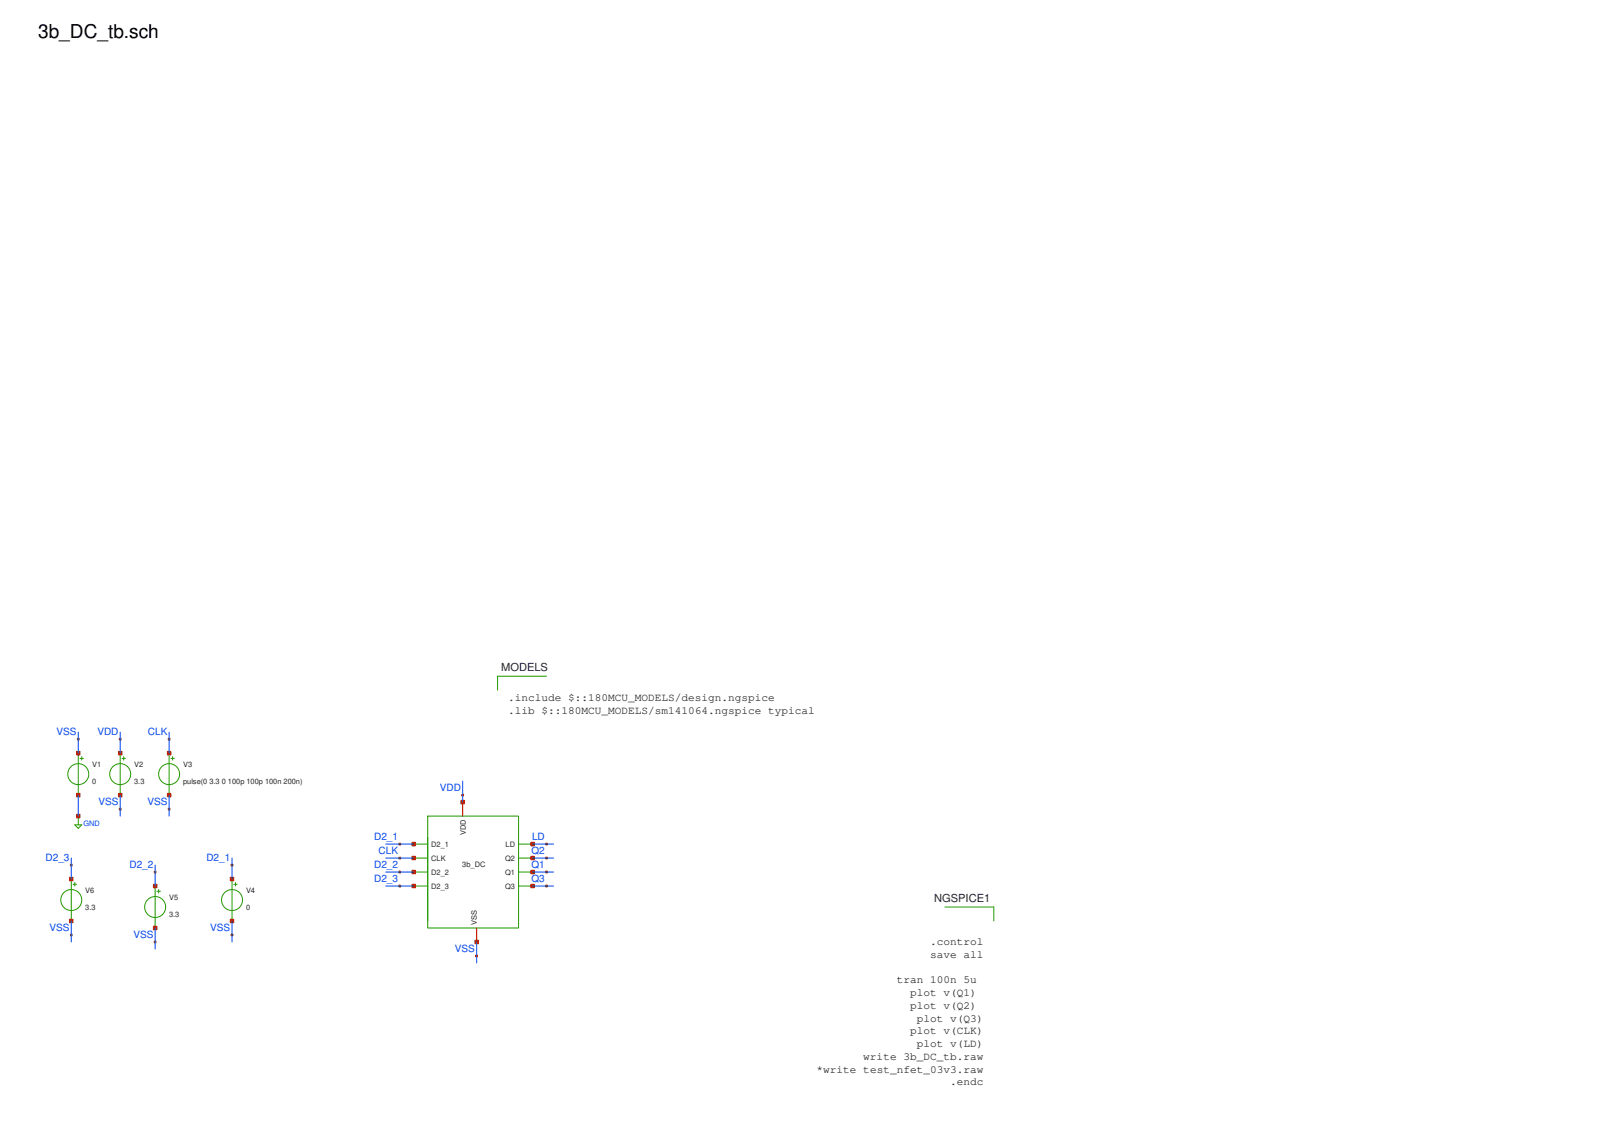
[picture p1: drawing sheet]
<svg xmlns="http://www.w3.org/2000/svg" width="297mm" height="210mm" viewBox="0 0 297 210" stroke-linecap="round" stroke-linejoin="round" font-family="sans-serif">
<g fill="none" stroke="#229800" stroke-width=".19">
<path d="M14.5 139.3v7.7M15.1 139.9v.7M22.2 139.3v7.7M22.9 139.9v.7M31.3 139.3v7.7M31.9 139.9v.7M101.1 125.1h-9v2.5M13.8 152.5h1.3l-.6 .7zM14.5 150.9v1.6M14.8 140.3h.7M22.6 140.3h.6M31.6 140.3h.7"/>
<path d="M76.6 156.1h2.6M76.6 158.7h2.6M79.2 150.9h16.8v20.7h-16.8zM79.2 154.8v15.5M96 156.1h2.6M96 158.7h2.6M13.2 162.6v7.7M13.5 163.5h.7M13.8 163.2v.7M28.7 163.9v7.7M29 164.8h.7M29.4 164.5v.7"/>
<path d="M42.9 162.6v7.7M43.3 163.5h.6M43.6 163.2v.7M76.6 161.3h2.6M76.6 163.9h2.6M96 161.3h2.6M96 163.9h2.6M174.9 167.7h9v2.6"/>
<circle cx="14.5" cy="143.2" r="1.94"/>
<circle cx="22.2" cy="143.2" r="1.94"/>
<circle cx="31.3" cy="143.2" r="1.94"/>
<circle cx="13.2" cy="166.4" r="1.94"/>
<circle cx="28.7" cy="167.7" r="1.94"/>
<circle cx="42.9" cy="166.4" r="1.94"/>
</g>
<path d="M14.2 139h.6v.6h-.6z" fill="none" stroke="#ba2200" stroke-width=".19"/>
<path d="M14.2 139h.6v.6h-.6z" fill="#ba2200"/>
<path d="M14.2 146.7h.6v.7h-.6z" fill="none" stroke="#ba2200" stroke-width=".19"/>
<path d="M14.2 146.7h.6v.7h-.6z" fill="#ba2200"/>
<path d="M21.9 139h.7v.6h-.7z" fill="none" stroke="#ba2200" stroke-width=".19"/>
<path d="M21.9 139h.7v.6h-.7z" fill="#ba2200"/>
<path d="M21.9 146.7h.7v.7h-.7z" fill="none" stroke="#ba2200" stroke-width=".19"/>
<path d="M21.9 146.7h.7v.7h-.7z" fill="#ba2200"/>
<path d="M14.2 150.6h.6v.6h-.6z" fill="none" stroke="#ba2200" stroke-width=".19"/>
<path d="M14.2 150.6h.6v.6h-.6z" fill="#ba2200"/>
<path d="M14.3 136.5h.3v.4h-.3z" fill="none" stroke="#ba2200" stroke-width=".19"/>
<path d="M14.3 136.5h.3v.4h-.3z" fill="#ba2200"/>
<path d="M22.1 136.5h.3v.4h-.3z" fill="none" stroke="#ba2200" stroke-width=".19"/>
<path d="M22.1 136.5h.3v.4h-.3z" fill="#ba2200"/>
<path d="M31 139h.6v.6h-.6z" fill="none" stroke="#ba2200" stroke-width=".19"/>
<path d="M31 139h.6v.6h-.6z" fill="#ba2200"/>
<path d="M31 146.7h.6v.7h-.6z" fill="none" stroke="#ba2200" stroke-width=".19"/>
<path d="M31 146.7h.6v.7h-.6z" fill="#ba2200"/>
<path d="M31.1 136.5h.4v.4h-.4z" fill="none" stroke="#ba2200" stroke-width=".19"/>
<path d="M31.1 136.5h.4v.4h-.4z" fill="#ba2200"/>
<path d="M22.1 149.5h.3v.3h-.3z" fill="none" stroke="#ba2200" stroke-width=".19"/>
<path d="M22.1 149.5h.3v.3h-.3z" fill="#ba2200"/>
<path d="M31.1 149.5h.4v.3h-.4z" fill="none" stroke="#ba2200" stroke-width=".19"/>
<path d="M31.1 149.5h.4v.3h-.4z" fill="#ba2200"/>
<path d="M73.8 158.5h.3v.3h-.3z" fill="none" stroke="#ba2200" stroke-width=".19"/>
<path d="M73.8 158.5h.3v.3h-.3z" fill="#ba2200"/>
<path d="M85.5 146.9h.3v.3h-.3z" fill="none" stroke="#ba2200" stroke-width=".19"/>
<path d="M85.5 146.9h.3v.3h-.3z" fill="#ba2200"/>
<path d="M88.1 176.6h.3v.4h-.3z" fill="none" stroke="#ba2200" stroke-width=".19"/>
<path d="M88.1 176.6h.3v.4h-.3z" fill="#ba2200"/>
<path d="M42.6 162.2h.7v.7h-.7z" fill="none" stroke="#ba2200" stroke-width=".19"/>
<path d="M42.6 162.2h.7v.7h-.7z" fill="#ba2200"/>
<path d="M42.6 170h.7v.7h-.7z" fill="none" stroke="#ba2200" stroke-width=".19"/>
<path d="M42.6 170h.7v.7h-.7z" fill="#ba2200"/>
<path d="M42.8 159.8h.3v.3h-.3z" fill="none" stroke="#ba2200" stroke-width=".19"/>
<path d="M42.8 159.8h.3v.3h-.3z" fill="#ba2200"/>
<path d="M42.8 172.8h.3v.3h-.3z" fill="none" stroke="#ba2200" stroke-width=".19"/>
<path d="M42.8 172.8h.3v.3h-.3z" fill="#ba2200"/>
<path d="M28.4 163.5h.6v.7h-.6z" fill="none" stroke="#ba2200" stroke-width=".19"/>
<path d="M28.4 163.5h.6v.7h-.6z" fill="#ba2200"/>
<path d="M28.4 171.3h.6v.6h-.6z" fill="none" stroke="#ba2200" stroke-width=".19"/>
<path d="M28.4 171.3h.6v.6h-.6z" fill="#ba2200"/>
<path d="M28.6 161.1h.3v.3h-.3z" fill="none" stroke="#ba2200" stroke-width=".19"/>
<path d="M28.6 161.1h.3v.3h-.3z" fill="#ba2200"/>
<path d="M28.6 174h.3v.4h-.3z" fill="none" stroke="#ba2200" stroke-width=".19"/>
<path d="M28.6 174h.3v.4h-.3z" fill="#ba2200"/>
<path d="M12.9 162.2h.6v.7h-.6z" fill="none" stroke="#ba2200" stroke-width=".19"/>
<path d="M12.9 162.2h.6v.7h-.6z" fill="#ba2200"/>
<path d="M12.9 170h.6v.7h-.6z" fill="none" stroke="#ba2200" stroke-width=".19"/>
<path d="M12.9 170h.6v.7h-.6z" fill="#ba2200"/>
<path d="M13 159.8h.4v.3h-.4z" fill="none" stroke="#ba2200" stroke-width=".19"/>
<path d="M13 159.8h.4v.3h-.4z" fill="#ba2200"/>
<path d="M13 172.8h.4v.3h-.4z" fill="none" stroke="#ba2200" stroke-width=".19"/>
<path d="M13 172.8h.4v.3h-.4z" fill="#ba2200"/>
<path d="M73.8 155.9h.3v.4h-.3z" fill="none" stroke="#ba2200" stroke-width=".19"/>
<path d="M73.8 155.9h.3v.4h-.3z" fill="#ba2200"/>
<path d="M73.8 161.1h.3v.3h-.3z" fill="none" stroke="#ba2200" stroke-width=".19"/>
<path d="M73.8 161.1h.3v.3h-.3z" fill="#ba2200"/>
<path d="M73.8 163.7h.3v.3h-.3z" fill="none" stroke="#ba2200" stroke-width=".19"/>
<path d="M73.8 163.7h.3v.3h-.3z" fill="#ba2200"/>
<path d="M101 163.7h.3v.3h-.3z" fill="none" stroke="#ba2200" stroke-width=".19"/>
<path d="M101 163.7h.3v.3h-.3z" fill="#ba2200"/>
<path d="M101 161.1h.3v.3h-.3z" fill="none" stroke="#ba2200" stroke-width=".19"/>
<path d="M101 161.1h.3v.3h-.3z" fill="#ba2200"/>
<path d="M101 158.5h.3v.3h-.3z" fill="none" stroke="#ba2200" stroke-width=".19"/>
<path d="M101 158.5h.3v.3h-.3z" fill="#ba2200"/>
<path d="M101 155.9h.3v.4h-.3z" fill="none" stroke="#ba2200" stroke-width=".19"/>
<path d="M101 155.9h.3v.4h-.3z" fill="#ba2200"/>
<path d="M98.2 155.8h.7v.6h-.7z" fill="none" stroke="#ba2200" stroke-width=".19"/>
<path d="M98.2 155.8h.7v.6h-.7z" fill="#ba2200"/>
<path d="M85.3 148h.6v.7h-.6z" fill="none" stroke="#ba2200" stroke-width=".19"/>
<path d="M85.3 148h.6v.7h-.6z" fill="#ba2200"/>
<path d="M98.2 158.4h.7v.6h-.7z" fill="none" stroke="#ba2200" stroke-width=".19"/>
<path d="M98.2 158.4h.7v.6h-.7z" fill="#ba2200"/>
<path d="M98.2 161h.7v.6h-.7z" fill="none" stroke="#ba2200" stroke-width=".19"/>
<path d="M98.2 161h.7v.6h-.7z" fill="#ba2200"/>
<path d="M98.2 163.5h.7v.7h-.7z" fill="none" stroke="#ba2200" stroke-width=".19"/>
<path d="M98.2 163.5h.7v.7h-.7z" fill="#ba2200"/>
<path d="M76.2 155.8h.7v.6h-.7z" fill="none" stroke="#ba2200" stroke-width=".19"/>
<path d="M76.2 155.8h.7v.6h-.7z" fill="#ba2200"/>
<path d="M76.2 158.4h.7v.6h-.7z" fill="none" stroke="#ba2200" stroke-width=".19"/>
<path d="M76.2 158.4h.7v.6h-.7z" fill="#ba2200"/>
<path d="M87.9 173.9h.6v.6h-.6z" fill="none" stroke="#ba2200" stroke-width=".19"/>
<path d="M87.9 173.9h.6v.6h-.6z" fill="#ba2200"/>
<path d="M76.2 161h.7v.6h-.7z" fill="none" stroke="#ba2200" stroke-width=".19"/>
<path d="M76.2 161h.7v.6h-.7z" fill="#ba2200"/>
<path d="M76.2 163.5h.7v.7h-.7z" fill="none" stroke="#ba2200" stroke-width=".19"/>
<path d="M76.2 163.5h.7v.7h-.7z" fill="#ba2200"/>
<path d="M85.6 148.3v2.6M88.2 171.6v2.6" fill="none" stroke="#fe0000" stroke-width=".19"/>
<g fill="none" stroke="#0044ed" stroke-width=".19">
<path d="M14.5 135.4v3.9M22.2 135.4v3.9M31.3 135.4v3.9M13.2 158.7v3.9M14.5 147v3.9M22.2 147v3.9M28.7 160v3.9M31.3 147v3.9M42.9 158.7v3.9M71.4 156.1h5.2M71.4 158.7h5.2M85.6 144.5v3.8"/>
<path d="M98.6 156.1h3.8M98.6 158.7h3.8M13.2 170.3v3.9M28.7 171.6v3.9M42.9 170.3v3.9M71.4 161.3h5.2M71.4 163.9h5.2M88.2 174.2v3.9M98.6 161.3h3.8M98.6 163.9h3.8"/>
</g>
<text font-size="3.5" x="7.1" y="7.1">3b_DC_tb.sch</text>
<g font-size="2.1" fill="#222">
<text x="92.7" y="124.1">MODELS</text>
<text x="94" y="129.7">.include $::180MCU_MODELS/design.ngspice</text>
<text x="94" y="132.1">.lib $::180MCU_MODELS/sm141064.ngspice typical</text>
<text x="172.9" y="166.8">NGSPICE1</text>
<text x="172.1" y="174.8">.control</text>
<text x="172.1" y="177.1">save all</text>
<text x="165.9" y="181.8">tran 100n 5u</text>
<text x="168.4" y="184.2">plot v(Q1)</text>
<text x="168.4" y="186.6">plot v(Q2)</text>
<text x="168.4" y="191.3">plot v(CLK)</text>
<text x="169.6" y="188.9">plot v(Q3)</text>
<text x="159.8" y="196">write 3b_DC_tb.raw</text>
<text x="169.6" y="193.6">plot v(LD)</text>
<text x="151.1" y="198.4">*write test_nfet_03v3.raw</text>
<text x="175.8" y="200.7">.endc</text>
</g>
<g font-size="1.9" fill="#0044ed">
<text x="10.5" y="135.9">VSS</text>
<text x="18" y="135.9">VDD</text>
<text x="27.4" y="135.9">CLK</text>
<text x="18.2" y="148.8">VSS</text>
<text x="27.3" y="148.8">VSS</text>
<text x="81.4" y="146.3">VDD</text>
<text x="69.2" y="155.3">D2_1</text>
<text x="98.5" y="155.3">LD</text>
<text x="8.4" y="159.2">D2_3</text>
<text x="24" y="160.5">D2_2</text>
<text x="38.2" y="159.2">D2_1</text>
<text x="69.2" y="160.5">D2_2</text>
<text x="70.1" y="157.9">CLK</text>
<text x="98.4" y="160.5">Q1</text>
<text x="98.4" y="157.9">Q2</text>
<text x="69.2" y="163.1">D2_3</text>
<text x="98.4" y="163.1">Q3</text>
<text x="9.2" y="172.1">VSS</text>
<text x="24.7" y="173.4">VSS</text>
<text x="38.9" y="172.1">VSS</text>
<text x="84.2" y="176">VSS</text>
</g>
<g font-size="1.4" fill="#222">
<text x="17.1" y="141.8">V1</text>
<text x="24.8" y="141.8">V2</text>
<text x="33.9" y="141.8">V3</text>
<text x="17.1" y="145.1">0</text>
<text x="24.8" y="145.1">3.3</text>
<text x="33.9" y="145.1">pulse(0 3.3 0 100p 100p 100n 200n)</text>
<text x="86.2" y="154.5" transform="rotate(-90 86.2 154.5)">VDD</text>
<text x="79.8" y="156.7">D2_1</text>
<text x="79.8" y="159.3">CLK</text>
<text x="79.8" y="161.9">D2_2</text>
<text x="85.6" y="160.3">3b_DC</text>
<text x="93.5" y="159.3">Q2</text>
<text x="93.5" y="161.9">Q1</text>
<text x="93.6" y="156.7">LD</text>
<text x="15.8" y="165.1">V6</text>
<text x="31.3" y="166.4">V5</text>
<text x="45.5" y="165.1">V4</text>
<text x="79.8" y="164.5">D2_3</text>
<text x="93.5" y="164.5">Q3</text>
<text x="15.8" y="168.4">3.3</text>
<text x="31.3" y="169.7">3.3</text>
<text x="45.5" y="168.4">0</text>
<text x="88.3" y="171" transform="rotate(-90 88.3 171)">VSS</text>
</g>
<text font-size="1.4" fill="#0044ed" x="15.5" y="152.7">GND</text>
</svg>
